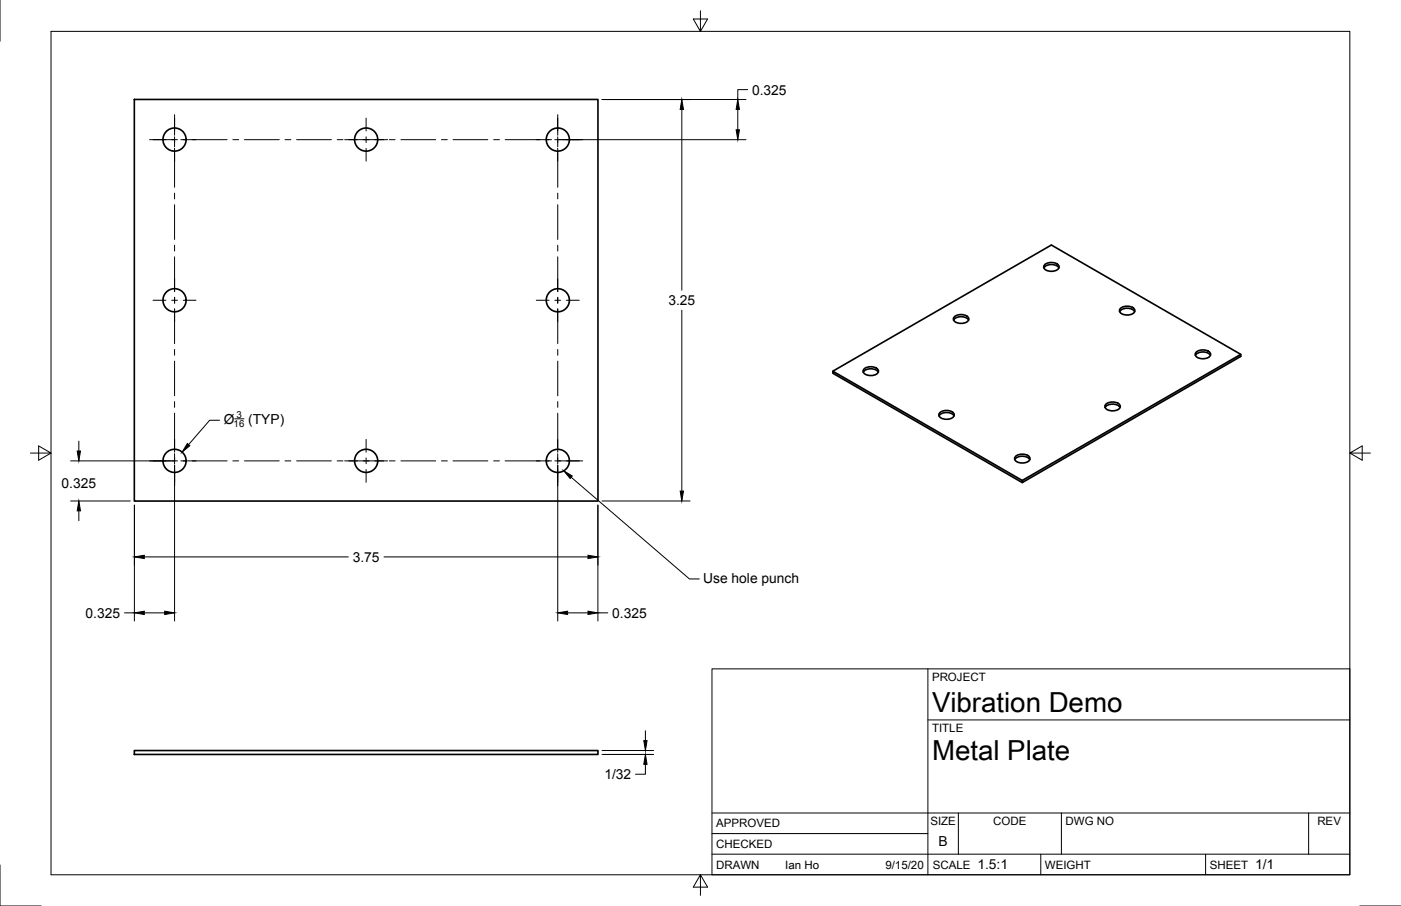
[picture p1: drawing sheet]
<svg xmlns="http://www.w3.org/2000/svg" width="432mm" height="279mm" viewBox="0 0 432 279" stroke-linecap="round" stroke-linejoin="round" font-family="sans-serif">
<g fill="none" stroke="#000" stroke-width=".51">
<path d="M41.4 30.7h142.9v123.8h-142.9zM293.9 98.7a3.1 3.1 0 0 1 4.6 0M294.1 97.7a3.3 3.3 0 0 1 4.4 .3 1.48 1.48 0 0 1-1.7 1.7h-1.2a1.35 1.35 0 0 1-1.4-.5 1.35 1.35 0 0 1-.1-1.5zM321.7 82.6a3.1 3.1 0 0 1 4.7 0M322 81.6a3.3 3.3 0 0 1 4.4 .4 1.48 1.48 0 0 1-1.7 1.6h-1.3a1.35 1.35 0 0 1-1.3-.5 1.35 1.35 0 0 1-.1-1.5zM345.1 96.1a3.1 3.1 0 0 1 4.6 0M345.3 95.1a3.3 3.3 0 0 1 4.4 .3 1.48 1.48 0 0 1-1.7 1.7h-1.2a1.35 1.35 0 0 1-1.4-.5 1.35 1.35 0 0 1-.1-1.5zM266.1 114.8a3.1 3.1 0 0 1 4.6 0M266.3 113.8a3.3 3.3 0 0 1 4.4 .3 1.48 1.48 0 0 1-1.7 1.7h-1.2a1.35 1.35 0 0 1-1.4-.5 1.35 1.35 0 0 1-.1-1.5zM368.4 109.6a3.1 3.1 0 0 1 4.7 0M368.7 108.6a3.3 3.3 0 0 1 4.3 .3 1.48 1.48 0 0 1-1.7 1.7h-1.2a1.35 1.35 0 0 1-1.3-.5 1.35 1.35 0 0 1-.1-1.5zM382.4 109.3l-67.3 38.9v.6l67.3-38.9v-.6l-58.4-33.7-67.3 38.9"/>
<path d="M289.4 128.3a3.1 3.1 0 0 1 4.6 0M289.7 127.3a3.3 3.3 0 0 1 4.3 .3 1.48 1.48 0 0 1-1.7 1.7h-1.2a1.35 1.35 0 0 1-1.4-.6 1.35 1.35 0 0 1 0-1.4zM340.6 125.7a3.1 3.1 0 0 1 4.6 0M340.8 124.7a3.3 3.3 0 0 1 4.4 .3 1.48 1.48 0 0 1-1.7 1.7h-1.2a1.35 1.35 0 0 1-1.4-.6 1.35 1.35 0 0 1-.1-1.4zM312.8 141.7a3.1 3.1 0 0 1 4.6 0M313 140.8a3.3 3.3 0 0 1 4.4 .3 1.48 1.48 0 0 1-1.7 1.6h-1.2a1.35 1.35 0 0 1-1.4-.5 1.35 1.35 0 0 1-.1-1.4zM315.1 148.2l-58.4-33.7v.6l58.4 33.7M41.4 231.5h142.9v1.2h-142.9z"/>
<circle cx="53.8" cy="43" r="3.6"/>
<circle cx="112.8" cy="43" r="3.6"/>
<circle cx="171.9" cy="43" r="3.6"/>
<circle cx="53.8" cy="92.6" r="3.6"/>
<circle cx="171.9" cy="92.6" r="3.6"/>
<circle cx="53.8" cy="142.1" r="3.6"/>
<circle cx="112.8" cy="142.1" r="3.6"/>
<circle cx="171.9" cy="142.1" r="3.6"/>
</g>
<g fill="none" stroke="#000" stroke-width=".31">
<path d="M0 0v12.7M15.7 9.7h400.3v260.1h-400.3zM215.9 3.3v6.4l-2.2-3.8h4.4l-2.2 3.8M53.8 35.4v6.3M112.8 36.4v4M171.9 35.4v6.3M185.5 30.7h44.4M210.1 33.7v55.8M227.4 33.7v6.3M230.4 27.6h-3v3.1M46.1 43.1h8.6M53.8 42.2v3.1"/>
<path d="M53.8 45.7v12.1M53.8 59.6v1.7M55.7 43.1h14.3M71.8 43.1h1.8M75.4 43.1h10.7M87.8 43.1h1.8M91.4 43.1h10.7M103.9 43.1h1.8M106.2 43.1h13.3M112.8 42.2v1.8M112.8 45.7v4M120 43.1h1.8"/>
<path d="M123.6 43.1h10.7M136.1 43.1h1.8M139.6 43.1h10.7M152.1 43.1h1.8M155.7 43.1h14.3M171 43.1h58.9M171.9 42.2v3.1M171.9 45.7v12.1M171.9 59.6v1.7M53.8 63.1v10.8M53.8 75.6v1.8M53.8 79.2v10.7"/>
<path d="M171.9 63.1v10.8M171.9 75.6v1.8M171.9 79.2v10.7M47.2 92.6h3.9M52.9 92.6h1.8M53.8 91.7v1.8M53.8 95.3v10.7M56.5 92.6h3.9M165.3 92.6h3.9M171 92.6h1.8M171.9 91.7v1.8M171.9 95.3v10.7"/>
<path d="M174.6 92.6h3.9M210.1 95.7v55.7M53.8 107.8v1.8M53.8 111.4v10.7M171.9 107.8v1.8M171.9 111.4v10.7M9.4 139.7h6.3l-3.8-2.2v4.4l3.8-2.2M24.3 136v3.1M53.8 123.8v1.8M53.8 127.4v12M53.8 139.9v3.1M67.7 129.6h-3.1l-6.5 7.5"/>
<path d="M72.3 129.2h2.9M112.8 135.5v3.9M171.9 123.8v1.8M171.9 127.4v12M171.9 139.9v3.1M416 139.7l3.8 2.2v-4.4l-3.8 2.2h6.4M21.8 154.5h18.4M21.8 142.1h32.9M24.3 157.5v3.1M41.4 155.8v35.7M53.8 143.4v48.1M55.7 142.1h14.3"/>
<path d="M71.8 142.1h1.8M75.4 142.1h10.7M87.8 142.1h1.8M91.4 142.1h10.7M103.9 142.1h1.8M106.2 142.1h13.3M112.8 141.2v1.8M112.8 144.8v3.9M120 142.1h1.8M123.6 142.1h10.7M136.1 142.1h1.8M139.6 142.1h10.7"/>
<path d="M152.1 142.1h1.8M155.7 142.1h14.3M171 142.1h8.6M171.9 143.4v48.1M176 147.2l36.5 31.3h3M184.3 155.8v35.7M185.5 154.5h27.2M44.5 171.7h62.9M118.3 171.7h62.9M38.4 189h3M44.5 189h6.3M174.9 189h6.3"/>
<path d="M184.3 189h3M219.4 206.3h196.6v63.5h-196.6zM286 206.3v63.5M185.5 231.5h16M185.5 232.7h16M198.9 235.7v3.1h-3M198.9 225.4v3M286 222h130M219.4 257.1h66.6M219.4 250.7h196.6M295.4 250.7v12.7M327.1 250.7v12.7"/>
<path d="M403.3 250.7v12.7M0 266.7v12.7h12.7M215.9 269.8l2.2 3.8h-4.4l2.2-3.8v6.3M219.4 263.4h196.6M320.8 263.4v6.4M371.6 263.4v6.4M419.1 279.4h12.7"/>
</g>
<g fill="#000" stroke="#000" stroke-width=".31">
<path d="M210.1 30.7l.6 3h-1.1zM227.4 30.7l.5 3h-1zM226.9 40h1l-.5 3.1zM23.8 139.1h1l-.5 3zM57.7 136.8l.8 .7-2.4 1.9zM24.3 154.5l.5 3h-1zM173.7 145.2l2.7 1.6-.7 .8zM209.6 151.4h1.1l-.6 3.1zM41.4 171.7l3.1-.5v1.1zM181.2 171.2l3.1 .5-3.1 .6zM41.4 189l3.1-.5v1zM50.8 188.5l3 .5-3 .5z"/>
<path d="M171.9 189l3-.5v1zM181.2 188.5l3.1 .5-3.1 .5zM198.4 228.4h1l-.5 3.1zM198.9 232.7l.5 3h-1z"/>
</g>
<g font-size="8.5">
<text x="287.3" y="219.5">Vibration Demo</text>
<text x="287.3" y="234.5">Metal Plate</text>
</g>
<g font-size="4.3">
<text x="231.8" y="29.1">0.325</text>
<text x="206" y="94.1">3.25</text>
<text x="69" y="130.7">Ø</text>
<text x="76.5" y="130.7">(TYP)</text>
<text x="19" y="150.5">0.325</text>
<text x="108.7" y="173.2">3.75</text>
<text x="216.7" y="179.6">Use hole punch</text>
<text x="26.4" y="190.5">0.325</text>
<text x="188.7" y="190.5">0.325</text>
<text x="186.3" y="240.2">1/32</text>
<text x="289.3" y="261">B</text>
<text x="301.2" y="268.1">1.5:1</text>
<text x="386.8" y="268.1">1/1</text>
</g>
<g font-size="3.5">
<text x="287.3" y="210.1">PROJECT</text>
<text x="287.3" y="225.8">TITLE</text>
<text x="220.7" y="255.2">APPROVED</text>
<text x="286.7" y="254.5">SIZE</text>
<text x="306.1" y="254.5">CODE</text>
<text x="328.4" y="254.5">DWG NO</text>
<text x="406" y="254.5">REV</text>
<text x="220.7" y="261.5">CHECKED</text>
<text x="220.7" y="267.9">DRAWN</text>
<text x="242" y="267.9">Ian Ho</text>
<text x="272.9" y="267.9">9/15/20</text>
<text x="287.5" y="267.9">SCALE</text>
<text x="322.1" y="267.9">WEIGHT</text>
<text x="372.9" y="267.9">SHEET</text>
</g>
<g font-size="3">
<text x="72" y="131.7">16</text>
<text x="72.9" y="128.8">3</text>
</g>
</svg>
